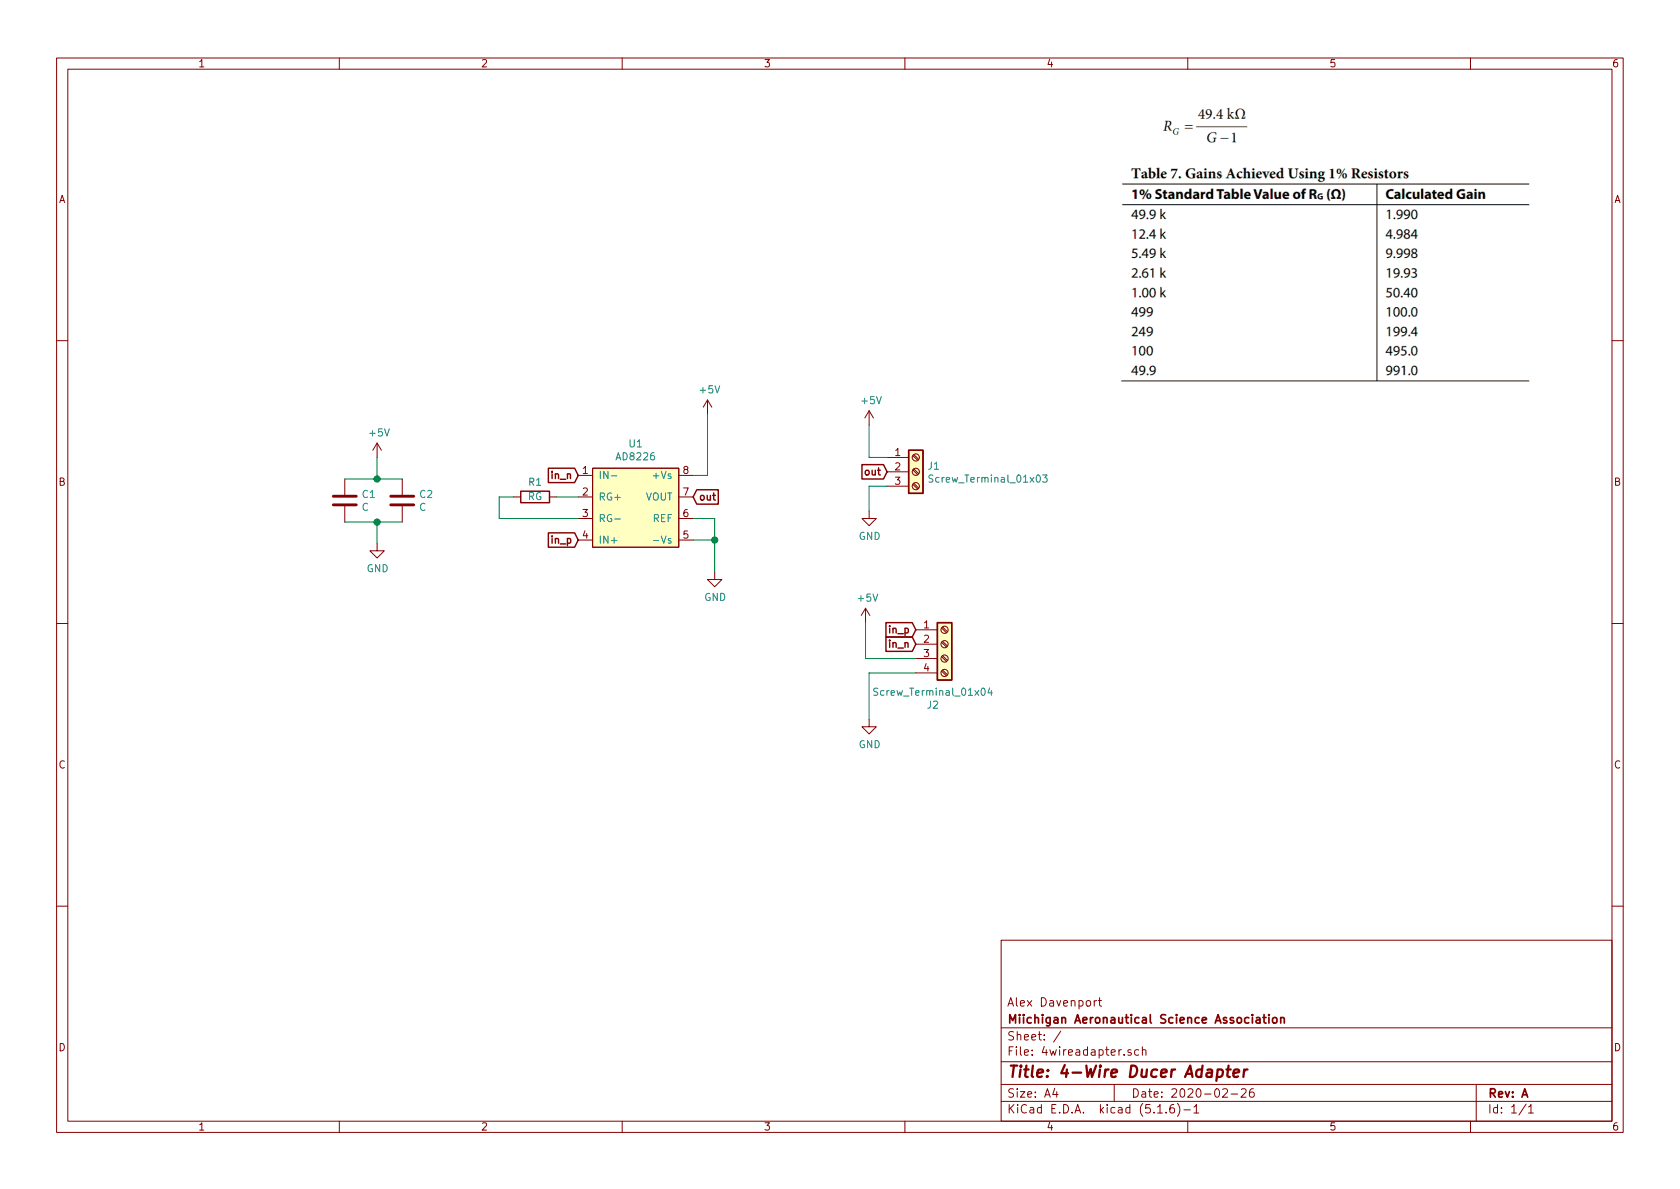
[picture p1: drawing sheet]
EESchema Schematic File Version 4
EELAYER 30 0
EELAYER END
$Descr A4 11693 8268
encoding utf-8
Sheet 1 1
Title "4-Wire Ducer Adapter"
Date "2020-02-26"
Rev "A"
Comp "Miichigan Aeronautical Science Association"
Comment1 "Alex Davenport"
Comment2 ""
Comment3 ""
Comment4 ""
$EndDescr
$Comp
L Connector:Screw_Terminal_01x04 J2
U 1 1
P 6575 4475
F 0 "J2" H 6494 4053 50  0000 C CNN
F 1 "Screw_Terminal_01x04" H 6494 4143 50  0000 C CNN
F 2 "TerminalBlock:TerminalBlock_bornier-4_P5.08mm" H 6575 4475 50  0001 C CNN
F 3 "~" H 6575 4475 50  0001 C CNN
	1    6575 4475
	1    0    0    -1  
$EndComp
$Comp
L Connector:Screw_Terminal_01x03 J1
U 1 1
P 6375 3275
F 0 "J1" H 6454 3317 50  0000 L CNN
F 1 "Screw_Terminal_01x03" H 6454 3227 50  0000 L CNN
F 2 "TerminalBlock:TerminalBlock_bornier-3_P5.08mm" H 6375 3275 50  0001 C CNN
F 3 "~" H 6375 3275 50  0001 C CNN
	1    6375 3275
	1    0    0    -1  
$EndComp
Text GLabel 6175 3275 0    50   Input ~ 10
out
Wire Wire Line
	6175 3375 6050 3375
Wire Wire Line
	6050 3375 6050 3550
Wire Wire Line
	6375 4675 6050 4675
Wire Wire Line
	6050 4675 6050 5000
Wire Wire Line
	6375 4575 6025 4575
Wire Wire Line
	6025 4575 6025 4325
$Comp
L power:GND #PWR0101
U 1 1
P 6050 5000
F 0 "#PWR0101" H 6050 4750 50  0001 C CNN
F 1 "GND" H 6054 4828 50  0000 C CNN
F 2 "" H 6050 5000 50  0001 C CNN
F 3 "" H 6050 5000 50  0001 C CNN
	1    6050 5000
	1    0    0    -1  
$EndComp
$Comp
L power:+5V #PWR0102
U 1 1
P 6025 4325
F 0 "#PWR0102" H 6025 4175 50  0001 C CNN
F 1 "+5V" H 6039 4498 50  0000 C CNN
F 2 "" H 6025 4325 50  0001 C CNN
F 3 "" H 6025 4325 50  0001 C CNN
	1    6025 4325
	1    0    0    -1  
$EndComp
Text GLabel 6375 4475 0    50   Input ~ 10
in_n
Text GLabel 6375 4375 0    50   Input ~ 10
in_p
Wire Wire Line
	6175 3175 6050 3175
Wire Wire Line
	6050 3175 6050 2950
$Comp
L power:+5V #PWR0103
U 1 1
P 6050 2950
F 0 "#PWR0103" H 6050 2800 50  0001 C CNN
F 1 "+5V" H 6064 3123 50  0000 C CNN
F 2 "" H 6050 2950 50  0001 C CNN
F 3 "" H 6050 2950 50  0001 C CNN
	1    6050 2950
	1    0    0    -1  
$EndComp
$Comp
L power:GND #PWR0104
U 1 1
P 6050 3550
F 0 "#PWR0104" H 6050 3300 50  0001 C CNN
F 1 "GND" H 6054 3378 50  0000 C CNN
F 2 "" H 6050 3550 50  0001 C CNN
F 3 "" H 6050 3550 50  0001 C CNN
	1    6050 3550
	1    0    0    -1  
$EndComp
$Comp
L 4wireadapter-rescue:AD8226-davenport-kicad U1
U 1 1
P 4425 3150
F 0 "U1" H 4425 3222 50  0000 C CNN
F 1 "AD8226" H 4425 3132 50  0000 C CNN
F 2 "Package_SO:SOIC-8_3.9x4.9mm_P1.27mm" H 4425 3150 50  0001 C CNN
F 3 "" H 4425 3150 50  0001 C CNN
	1    4425 3150
	1    0    0    -1  
$EndComp
Text GLabel 4025 3750 0    50   Input ~ 10
in_p
Text GLabel 4025 3300 0    50   Input ~ 10
in_n
Text GLabel 4825 3450 2    50   Input ~ 10
out
Wire Wire Line
	4825 3300 4925 3300
Wire Wire Line
	4925 3300 4925 2875
Wire Wire Line
	4825 3750 4975 3750
Wire Wire Line
	4975 3750 4975 3975
$Comp
L power:GND #PWR0105
U 1 1
P 4975 3975
F 0 "#PWR0105" H 4975 3725 50  0001 C CNN
F 1 "GND" H 4979 3803 50  0000 C CNN
F 2 "" H 4975 3975 50  0001 C CNN
F 3 "" H 4975 3975 50  0001 C CNN
	1    4975 3975
	1    0    0    -1  
$EndComp
$Comp
L power:+5V #PWR0106
U 1 1
P 4925 2875
F 0 "#PWR0106" H 4925 2725 50  0001 C CNN
F 1 "+5V" H 4939 3048 50  0000 C CNN
F 2 "" H 4925 2875 50  0001 C CNN
F 3 "" H 4925 2875 50  0001 C CNN
	1    4925 2875
	1    0    0    -1  
$EndComp
Wire Wire Line
	4825 3600 4975 3600
Wire Wire Line
	4975 3600 4975 3750
Connection ~ 4975 3750
$Comp
L Device:C C1
U 1 1
P 2400 3475
F 0 "C1" H 2515 3520 50  0000 L CNN
F 1 "C" H 2515 3430 50  0000 L CNN
F 2 "Capacitor_SMD:C_0603_1608Metric" H 2438 3325 50  0001 C CNN
F 3 "~" H 2400 3475 50  0001 C CNN
	1    2400 3475
	1    0    0    -1  
$EndComp
$Comp
L Device:C C2
U 1 1
P 2800 3475
F 0 "C2" H 2915 3520 50  0000 L CNN
F 1 "C" H 2915 3430 50  0000 L CNN
F 2 "Capacitor_SMD:C_0603_1608Metric" H 2838 3325 50  0001 C CNN
F 3 "~" H 2800 3475 50  0001 C CNN
	1    2800 3475
	1    0    0    -1  
$EndComp
Wire Wire Line
	2400 3625 2625 3625
Wire Wire Line
	2625 3625 2625 3775
Wire Wire Line
	2625 3325 2625 3175
$Comp
L power:GND #PWR0107
U 1 1
P 2625 3775
F 0 "#PWR0107" H 2625 3525 50  0001 C CNN
F 1 "GND" H 2629 3603 50  0000 C CNN
F 2 "" H 2625 3775 50  0001 C CNN
F 3 "" H 2625 3775 50  0001 C CNN
	1    2625 3775
	1    0    0    -1  
$EndComp
$Comp
L power:+5V #PWR0108
U 1 1
P 2625 3175
F 0 "#PWR0108" H 2625 3025 50  0001 C CNN
F 1 "+5V" H 2639 3348 50  0000 C CNN
F 2 "" H 2625 3175 50  0001 C CNN
F 3 "" H 2625 3175 50  0001 C CNN
	1    2625 3175
	1    0    0    -1  
$EndComp
Connection ~ 2625 3625
Wire Wire Line
	2625 3625 2800 3625
Connection ~ 2625 3325
Wire Wire Line
	2625 3325 2800 3325
Wire Wire Line
	2400 3325 2625 3325
$Comp
L Device:R R1
U 1 1
P 3725 3450
F 0 "R1" V 3825 3450 50  0000 C CNN
F 1 "RG" V 3725 3450 50  0000 C CNN
F 2 "Resistor_SMD:R_0603_1608Metric" V 3655 3450 50  0001 C CNN
F 3 "~" H 3725 3450 50  0001 C CNN
	1    3725 3450
	0    -1   -1   0   
$EndComp
Wire Wire Line
	4025 3450 3875 3450
Wire Wire Line
	3575 3450 3475 3450
Wire Wire Line
	3475 3450 3475 3600
Wire Wire Line
	3475 3600 4025 3600
$EndSCHEMATC
